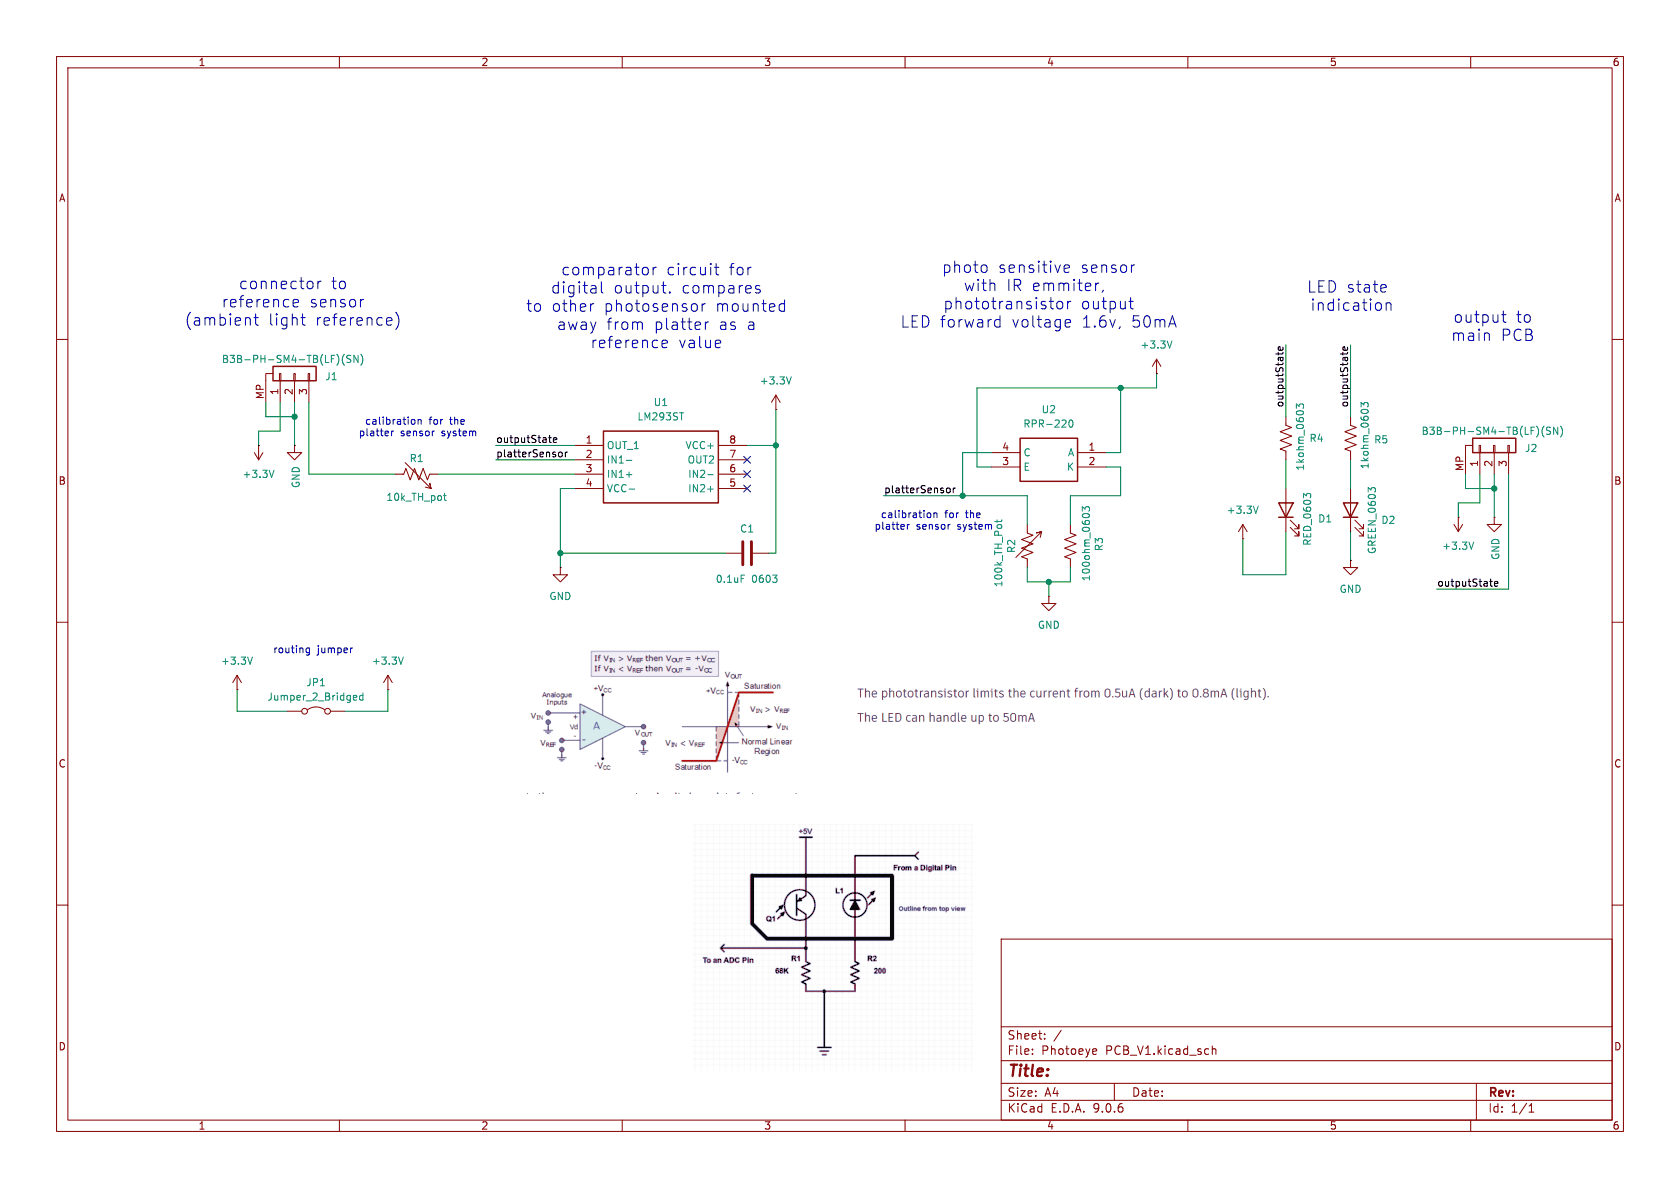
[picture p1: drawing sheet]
(kicad_sch
 (version 20250114)
 (generator "eeschema")
 (generator_version "9.0")
 (paper "A4")
 (lib_symbols
  (symbol "Conn_01x03_3"
   (pin_names
    (offset 1.016) (hide yes)) (exclude_from_sim no) (in_bom yes) (on_board yes)
   (property "Reference" "J13" (at -0.508 -5.334 90) (effects (font (size 1.27 1.27)) (justify right)))
   (property "Value" "B3B-PH-SM4-TB(LF)(SN)" (at 2.54 12.954 90) (effects (font (size 1.27 1.27)) (justify right)))
   (property "Footprint" "Connector_JST:JST_PH_B3B-PH-SM4-TB_1x03-1MP_P2.00mm_Vertical" (at 0 0 0) (effects (font (size 1.27 1.27)) (hide yes)))
   (property "Datasheet" "~" (at 0 0 0) (effects (font (size 1.27 1.27)) (hide yes)))
   (property "Description" "Generic connector, single row, 01x03, script generated (kicad-library-utils/schlib/autogen/connector/)" (at 0 0 0) (effects (font (size 1.27 1.27)) (hide yes)))
   (symbol "Conn_01x03_3_0_1"
    (polyline (pts (xy -1.27 5.08) (xy 0 5.08) (xy 0 3.81)) (stroke (width 0) (type default)) (fill (type none))))
   (symbol "Conn_01x03_3_1_1"
    (rectangle (start -1.27 3.81) (end 1.27 -3.81) (stroke (width 0.254) (type default)) (fill (type none)))
    (rectangle (start -1.27 2.667) (end 0 2.413) (stroke (width 0.1524) (type default)) (fill (type none)))
    (rectangle (start -1.27 0.127) (end 0 -0.127) (stroke (width 0.1524) (type default)) (fill (type none)))
    (rectangle (start -1.27 -2.413) (end 0 -2.667) (stroke (width 0.1524) (type default)) (fill (type none)))
    (pin passive line (at -5.08 5.08 0) (length 3.81) (name "Pin_1" (effects (font (size 1.27 1.27)))) (number "MP" (effects (font (size 1.27 1.27)))))
    (pin passive line (at -5.08 2.54 0) (length 3.81) (name "Pin_1" (effects (font (size 1.27 1.27)))) (number "1" (effects (font (size 1.27 1.27)))))
    (pin passive line (at -5.08 0 0) (length 3.81) (name "Pin_2" (effects (font (size 1.27 1.27)))) (number "2" (effects (font (size 1.27 1.27)))))
    (pin passive line (at -5.08 -2.54 0) (length 3.81) (name "Pin_3" (effects (font (size 1.27 1.27)))) (number "3" (effects (font (size 1.27 1.27))))))
   (embedded_fonts no))
  (symbol "Device:C"
   (pin_numbers (hide yes))
   (pin_names
    (offset 0.254)) (exclude_from_sim no) (in_bom yes) (on_board yes)
   (property "Reference" "C" (at 0.635 2.54 0) (effects (font (size 1.27 1.27)) (justify left)))
   (property "Value" "C" (at 0.635 -2.54 0) (effects (font (size 1.27 1.27)) (justify left)))
   (property "Footprint" "" (at 0.9652 -3.81 0) (effects (font (size 1.27 1.27)) (hide yes)))
   (property "Datasheet" "~" (at 0 0 0) (effects (font (size 1.27 1.27)) (hide yes)))
   (property "Description" "Unpolarized capacitor" (at 0 0 0) (effects (font (size 1.27 1.27)) (hide yes)))
   (symbol "C_0_1"
    (polyline (pts (xy -2.032 0.762) (xy 2.032 0.762)) (stroke (width 0.508) (type default)) (fill (type none)))
    (polyline (pts (xy -2.032 -0.762) (xy 2.032 -0.762)) (stroke (width 0.508) (type default)) (fill (type none))))
   (symbol "C_1_1"
    (pin passive line (at 0 3.81 270) (length 2.794) (name "~" (effects (font (size 1.27 1.27)))) (number "1" (effects (font (size 1.27 1.27)))))
    (pin passive line (at 0 -3.81 90) (length 2.794) (name "~" (effects (font (size 1.27 1.27)))) (number "2" (effects (font (size 1.27 1.27))))))
   (embedded_fonts no))
  (symbol "Device:LED"
   (pin_numbers (hide yes))
   (pin_names
    (offset 1.016) (hide yes)) (exclude_from_sim no) (in_bom yes) (on_board yes)
   (property "Reference" "D" (at 0 2.54 0) (effects (font (size 1.27 1.27))))
   (property "Value" "LED" (at 0 -2.54 0) (effects (font (size 1.27 1.27))))
   (property "Footprint" "" (at 0 0 0) (effects (font (size 1.27 1.27)) (hide yes)))
   (property "Datasheet" "~" (at 0 0 0) (effects (font (size 1.27 1.27)) (hide yes)))
   (property "Description" "Light emitting diode" (at 0 0 0) (effects (font (size 1.27 1.27)) (hide yes)))
   (property "Sim.Pins" "1=K 2=A" (at 0 0 0) (effects (font (size 1.27 1.27)) (hide yes)))
   (symbol "LED_0_1"
    (polyline (pts (xy -3.048 -0.762) (xy -4.572 -2.286) (xy -3.81 -2.286) (xy -4.572 -2.286) (xy -4.572 -1.524)) (stroke (width 0) (type default)) (fill (type none)))
    (polyline (pts (xy -1.778 -0.762) (xy -3.302 -2.286) (xy -2.54 -2.286) (xy -3.302 -2.286) (xy -3.302 -1.524)) (stroke (width 0) (type default)) (fill (type none)))
    (polyline (pts (xy -1.27 0) (xy 1.27 0)) (stroke (width 0) (type default)) (fill (type none)))
    (polyline (pts (xy -1.27 -1.27) (xy -1.27 1.27)) (stroke (width 0.254) (type default)) (fill (type none)))
    (polyline (pts (xy 1.27 -1.27) (xy 1.27 1.27) (xy -1.27 0) (xy 1.27 -1.27)) (stroke (width 0.254) (type default)) (fill (type none))))
   (symbol "LED_1_1"
    (pin passive line (at -3.81 0 0) (length 2.54) (name "K" (effects (font (size 1.27 1.27)))) (number "1" (effects (font (size 1.27 1.27)))))
    (pin passive line (at 3.81 0 180) (length 2.54) (name "A" (effects (font (size 1.27 1.27)))) (number "2" (effects (font (size 1.27 1.27))))))
   (embedded_fonts no))
  (symbol "Device:R_US"
   (pin_numbers (hide yes))
   (pin_names
    (offset 0)) (exclude_from_sim no) (in_bom yes) (on_board yes)
   (property "Reference" "R" (at 2.54 0 90) (effects (font (size 1.27 1.27))))
   (property "Value" "R_US" (at -2.54 0 90) (effects (font (size 1.27 1.27))))
   (property "Footprint" "" (at 1.016 -0.254 90) (effects (font (size 1.27 1.27)) (hide yes)))
   (property "Datasheet" "~" (at 0 0 0) (effects (font (size 1.27 1.27)) (hide yes)))
   (property "Description" "Resistor, US symbol" (at 0 0 0) (effects (font (size 1.27 1.27)) (hide yes)))
   (symbol "R_US_0_1"
    (polyline (pts (xy 0 2.286) (xy 0 2.54)) (stroke (width 0) (type default)) (fill (type none)))
    (polyline (pts (xy 0 2.286) (xy 1.016 1.905) (xy 0 1.524) (xy -1.016 1.143) (xy 0 0.762)) (stroke (width 0) (type default)) (fill (type none)))
    (polyline (pts (xy 0 0.762) (xy 1.016 0.381) (xy 0 0) (xy -1.016 -0.381) (xy 0 -0.762)) (stroke (width 0) (type default)) (fill (type none)))
    (polyline (pts (xy 0 -0.762) (xy 1.016 -1.143) (xy 0 -1.524) (xy -1.016 -1.905) (xy 0 -2.286)) (stroke (width 0) (type default)) (fill (type none)))
    (polyline (pts (xy 0 -2.286) (xy 0 -2.54)) (stroke (width 0) (type default)) (fill (type none))))
   (symbol "R_US_1_1"
    (pin passive line (at 0 3.81 270) (length 1.27) (name "~" (effects (font (size 1.27 1.27)))) (number "1" (effects (font (size 1.27 1.27)))))
    (pin passive line (at 0 -3.81 90) (length 1.27) (name "~" (effects (font (size 1.27 1.27)))) (number "2" (effects (font (size 1.27 1.27))))))
   (embedded_fonts no))
  (symbol "Device:R_Variable_US"
   (pin_numbers (hide yes))
   (pin_names
    (offset 0)) (exclude_from_sim no) (in_bom yes) (on_board yes)
   (property "Reference" "R" (at 2.54 -2.54 90) (effects (font (size 1.27 1.27)) (justify left)))
   (property "Value" "R_Variable_US" (at -2.54 -1.27 90) (effects (font (size 1.27 1.27)) (justify left)))
   (property "Footprint" "" (at -1.778 0 90) (effects (font (size 1.27 1.27)) (hide yes)))
   (property "Datasheet" "~" (at 0 0 0) (effects (font (size 1.27 1.27)) (hide yes)))
   (property "Description" "Variable resistor, US symbol" (at 0 0 0) (effects (font (size 1.27 1.27)) (hide yes)))
   (symbol "R_Variable_US_0_1"
    (polyline (pts (xy 0 2.286) (xy 0 2.54)) (stroke (width 0) (type default)) (fill (type none)))
    (polyline (pts (xy 0 2.286) (xy 1.016 1.905) (xy 0 1.524) (xy -1.016 1.143) (xy 0 0.762)) (stroke (width 0.1524) (type default)) (fill (type none)))
    (polyline (pts (xy 0 0.762) (xy 1.016 0.381) (xy 0 0) (xy -1.016 -0.381) (xy 0 -0.762)) (stroke (width 0) (type default)) (fill (type none)))
    (polyline (pts (xy 0 -0.762) (xy 1.016 -1.143) (xy 0 -1.524) (xy -1.016 -1.905) (xy 0 -2.286)) (stroke (width 0) (type default)) (fill (type none)))
    (polyline (pts (xy 0 -2.286) (xy 0 -2.54)) (stroke (width 0) (type default)) (fill (type none)))
    (polyline (pts (xy 2.286 1.524) (xy 2.54 2.54) (xy 1.524 2.286) (xy 2.54 2.54) (xy -2.032 -2.032)) (stroke (width 0.1524) (type default)) (fill (type none))))
   (symbol "R_Variable_US_1_1"
    (pin passive line (at 0 3.81 270) (length 1.27) (name "~" (effects (font (size 1.27 1.27)))) (number "1" (effects (font (size 1.27 1.27)))))
    (pin passive line (at 0 -3.81 90) (length 1.27) (name "~" (effects (font (size 1.27 1.27)))) (number "2" (effects (font (size 1.27 1.27))))))
   (embedded_fonts no))
  (symbol "Jumper:Jumper_2_Bridged"
   (pin_numbers (hide yes))
   (pin_names
    (offset 0) (hide yes)) (exclude_from_sim no) (in_bom yes) (on_board yes)
   (property "Reference" "JP" (at 0 1.905 0) (effects (font (size 1.27 1.27))))
   (property "Value" "Jumper_2_Bridged" (at 0 -2.54 0) (effects (font (size 1.27 1.27))))
   (property "Footprint" "" (at 0 0 0) (effects (font (size 1.27 1.27)) (hide yes)))
   (property "Datasheet" "~" (at 0 0 0) (effects (font (size 1.27 1.27)) (hide yes)))
   (property "Description" "Jumper, 2-pole, closed/bridged" (at 0 0 0) (effects (font (size 1.27 1.27)) (hide yes)))
   (symbol "Jumper_2_Bridged_0_0"
    (circle (center -2.032 0) (radius 0.508) (stroke (width 0) (type default)) (fill (type none)))
    (circle (center 2.032 0) (radius 0.508) (stroke (width 0) (type default)) (fill (type none))))
   (symbol "Jumper_2_Bridged_0_1"
    (arc (start -1.524 0.254) (mid 0 0.762) (end 1.524 0.254) (stroke (width 0) (type default)) (fill (type none))))
   (symbol "Jumper_2_Bridged_1_1"
    (pin passive line (at -5.08 0 0) (length 2.54) (name "A" (effects (font (size 1.27 1.27)))) (number "1" (effects (font (size 1.27 1.27)))))
    (pin passive line (at 5.08 0 180) (length 2.54) (name "B" (effects (font (size 1.27 1.27)))) (number "2" (effects (font (size 1.27 1.27))))))
   (embedded_fonts no))
  (symbol "photoeye_PCB:LM293ST" (exclude_from_sim no) (in_bom yes) (on_board yes)
   (property "Reference" "U1" (at 15.24 7.62 0) (effects (font (size 1.27 1.27))))
   (property "Value" "LM293ST" (at 15.24 5.08 0) (effects (font (size 1.27 1.27))))
   (property "Footprint" "photoeye_pcb:LM293ST" (at 26.67 -94.92 0) (effects (font (size 1.27 1.27)) (justify left top) (hide yes)))
   (property "Datasheet" "https://www.st.com/resource/en/datasheet/lm193.pdf" (at 26.67 -194.92 0) (effects (font (size 1.27 1.27)) (justify left top) (hide yes)))
   (property "Description" "STMICROELECTRONICS - LM293ST - DUAL COMPARATOR, 1.3US, MINI SOIC-8" (at 0 0 0) (effects (font (size 1.27 1.27)) (hide yes)))
   (property "Height" "1.1" (at 26.67 -394.92 0) (effects (font (size 1.27 1.27)) (justify left top) (hide yes)))
   (property "Mouser Part Number" "511-LM293S" (at 26.67 -494.92 0) (effects (font (size 1.27 1.27)) (justify left top) (hide yes)))
   (property "Mouser Price/Stock" "https://www.mouser.co.uk/ProductDetail/STMicroelectronics/LM293ST?qs=ynC%252BIoYh22amotyoxrMCbA%3D%3D" (at 26.67 -594.92 0) (effects (font (size 1.27 1.27)) (justify left top) (hide yes)))
   (property "Manufacturer_Name" "STMicroelectronics" (at 26.67 -694.92 0) (effects (font (size 1.27 1.27)) (justify left top) (hide yes)))
   (property "Manufacturer_Part_Number" "LM293ST" (at 26.67 -794.92 0) (effects (font (size 1.27 1.27)) (justify left top) (hide yes)))
   (symbol "LM293ST_1_1"
    (rectangle (start 5.08 2.54) (end 25.4 -10.16) (stroke (width 0.254) (type default)) (fill (type none)))
    (pin passive line (at 0 0 0) (length 5.08) (name "OUT_1" (effects (font (size 1.27 1.27)))) (number "1" (effects (font (size 1.27 1.27)))))
    (pin passive line (at 0 -2.54 0) (length 5.08) (name "IN1-" (effects (font (size 1.27 1.27)))) (number "2" (effects (font (size 1.27 1.27)))))
    (pin passive line (at 0 -5.08 0) (length 5.08) (name "IN1+" (effects (font (size 1.27 1.27)))) (number "3" (effects (font (size 1.27 1.27)))))
    (pin passive line (at 0 -7.62 0) (length 5.08) (name "VCC-" (effects (font (size 1.27 1.27)))) (number "4" (effects (font (size 1.27 1.27)))))
    (pin passive line (at 30.48 0 180) (length 5.08) (name "VCC+" (effects (font (size 1.27 1.27)))) (number "8" (effects (font (size 1.27 1.27)))))
    (pin passive line (at 30.48 -2.54 180) (length 5.08) (name "OUT2" (effects (font (size 1.27 1.27)))) (number "7" (effects (font (size 1.27 1.27)))))
    (pin passive line (at 30.48 -5.08 180) (length 5.08) (name "IN2-" (effects (font (size 1.27 1.27)))) (number "6" (effects (font (size 1.27 1.27)))))
    (pin passive line (at 30.48 -7.62 180) (length 5.08) (name "IN2+" (effects (font (size 1.27 1.27)))) (number "5" (effects (font (size 1.27 1.27))))))
   (embedded_fonts no))
  (symbol "photoeye_PCB:RPR-220" (exclude_from_sim no) (in_bom yes) (on_board yes)
   (property "Reference" "U2" (at 10.16 -10.16 0) (effects (font (size 1.27 1.27))))
   (property "Value" "RPR-220" (at 10.16 -7.62 0) (effects (font (size 1.27 1.27))))
   (property "Footprint" "photoeye_pcb:RPR220" (at 16.51 -94.92 0) (effects (font (size 1.27 1.27)) (justify left top) (hide yes)))
   (property "Datasheet" "https://fscdn.rohm.com/en/products/databook/datasheet/opto/optical_sensor/photosensor/rpr-220.pdf" (at 16.51 -194.92 0) (effects (font (size 1.27 1.27)) (justify left top) (hide yes)))
   (property "Description" "PHOTOINTERRUPTER REFL 6MM 800NM Reflective Optical Sensor 0.236\" (6mm) Radial - 4 Leads" (at 0 0 0) (effects (font (size 1.27 1.27)) (hide yes)))
   (property "Height" "6.7" (at 16.51 -394.92 0) (effects (font (size 1.27 1.27)) (justify left top) (hide yes)))
   (property "Mouser Part Number" "755-RPR-220" (at 16.51 -494.92 0) (effects (font (size 1.27 1.27)) (justify left top) (hide yes)))
   (property "Mouser Price/Stock" "https://www.mouser.co.uk/ProductDetail/ROHM-Semiconductor/RPR-220?qs=4kLU8WoGk0tYWaIenvZlYw%3D%3D" (at 16.51 -594.92 0) (effects (font (size 1.27 1.27)) (justify left top) (hide yes)))
   (property "Manufacturer_Name" "ROHM Semiconductor" (at 16.51 -694.92 0) (effects (font (size 1.27 1.27)) (justify left top) (hide yes)))
   (property "Manufacturer_Part_Number" "RPR-220" (at 16.51 -794.92 0) (effects (font (size 1.27 1.27)) (justify left top) (hide yes)))
   (symbol "RPR-220_1_1"
    (rectangle (start 5.08 2.54) (end 15.24 -5.08) (stroke (width 0.254) (type default)) (fill (type none)))
    (pin passive line (at 0 0 0) (length 5.08) (name "K" (effects (font (size 1.27 1.27)))) (number "2" (effects (font (size 1.27 1.27)))))
    (pin passive line (at 0 -2.54 0) (length 5.08) (name "A" (effects (font (size 1.27 1.27)))) (number "1" (effects (font (size 1.27 1.27)))))
    (pin passive line (at 20.32 0 180) (length 5.08) (name "E" (effects (font (size 1.27 1.27)))) (number "3" (effects (font (size 1.27 1.27)))))
    (pin passive line (at 20.32 -2.54 180) (length 5.08) (name "C" (effects (font (size 1.27 1.27)))) (number "4" (effects (font (size 1.27 1.27))))))
   (embedded_fonts no))
  (symbol "power:+3.3V"
   (power)
   (pin_numbers (hide yes))
   (pin_names
    (offset 0) (hide yes)) (exclude_from_sim no) (in_bom yes) (on_board yes)
   (property "Reference" "#PWR" (at 0 -3.81 0) (effects (font (size 1.27 1.27)) (hide yes)))
   (property "Value" "+3.3V" (at 0 3.556 0) (effects (font (size 1.27 1.27))))
   (property "Footprint" "" (at 0 0 0) (effects (font (size 1.27 1.27)) (hide yes)))
   (property "Datasheet" "" (at 0 0 0) (effects (font (size 1.27 1.27)) (hide yes)))
   (property "Description" "Power symbol creates a global label with name \"+3.3V\"" (at 0 0 0) (effects (font (size 1.27 1.27)) (hide yes)))
   (symbol "+3.3V_0_1"
    (polyline (pts (xy -0.762 1.27) (xy 0 2.54)) (stroke (width 0) (type default)) (fill (type none)))
    (polyline (pts (xy 0 2.54) (xy 0.762 1.27)) (stroke (width 0) (type default)) (fill (type none)))
    (polyline (pts (xy 0 0) (xy 0 2.54)) (stroke (width 0) (type default)) (fill (type none))))
   (symbol "+3.3V_1_1"
    (pin power_in line (at 0 0 90) (length 0) (name "~" (effects (font (size 1.27 1.27)))) (number "1" (effects (font (size 1.27 1.27))))))
   (embedded_fonts no))
  (symbol "power:GND"
   (power)
   (pin_numbers (hide yes))
   (pin_names
    (offset 0) (hide yes)) (exclude_from_sim no) (in_bom yes) (on_board yes)
   (property "Reference" "#PWR" (at 0 -6.35 0) (effects (font (size 1.27 1.27)) (hide yes)))
   (property "Value" "GND" (at 0 -3.81 0) (effects (font (size 1.27 1.27))))
   (property "Footprint" "" (at 0 0 0) (effects (font (size 1.27 1.27)) (hide yes)))
   (property "Datasheet" "" (at 0 0 0) (effects (font (size 1.27 1.27)) (hide yes)))
   (property "Description" "Power symbol creates a global label with name \"GND\" , ground" (at 0 0 0) (effects (font (size 1.27 1.27)) (hide yes)))
   (symbol "GND_0_1"
    (polyline (pts (xy 0 0) (xy 0 -1.27) (xy 1.27 -1.27) (xy 0 -2.54) (xy -1.27 -1.27) (xy 0 -1.27)) (stroke (width 0) (type default)) (fill (type none))))
   (symbol "GND_1_1"
    (pin power_in line (at 0 0 270) (length 0) (name "~" (effects (font (size 1.27 1.27)))) (number "1" (effects (font (size 1.27 1.27))))))
   (embedded_fonts no)))
 (text "connector to\nreference sensor\n(ambient light reference)"
  (exclude_from_sim no)
  (at 51.816 53.594 0)
  (effects (font (size 2 2))))
 (text "output to\nmain PCB"
  (exclude_from_sim no)
  (at 263.906 57.912 0)
  (effects (font (size 2 2))))
 (text "photo sensitive sensor\nwith IR emmiter, \nphototransistor output\nLED forward voltage 1.6v, 50mA"
  (exclude_from_sim no)
  (at 183.642 52.324 0)
  (effects (font (size 2 2))))
 (text "routing jumper"
  (exclude_from_sim no)
  (at 55.372 115.062 0)
  (effects (font (size 1.27 1.27))))
 (text "calibration for the \nplatter sensor system"
  (exclude_from_sim no)
  (at 165.1 92.202 0)
  (effects (font (size 1.27 1.27))))
 (text "LED state \nindication"
  (exclude_from_sim no)
  (at 239.014 52.578 0)
  (effects (font (size 2 2))))
 (text "comparator circuit for\ndigital output. compares\nto other photosensor mounted\naway from platter as a\nreference value"
  (exclude_from_sim no)
  (at 116.078 54.356 0)
  (effects (font (size 2 2))))
 (text "calibration for the \nplatter sensor system"
  (exclude_from_sim no)
  (at 73.914 75.692 0)
  (effects (font (size 1.27 1.27))))
 (junction
  (at 185.42 102.87)
  (diameter 0)
  (color 0 0 0 0))
 (junction
  (at 99.06 97.79)
  (diameter 0)
  (color 0 0 0 0))
 (junction
  (at 264.16 86.36)
  (diameter 0)
  (color 0 0 0 0))
 (junction
  (at 170.18 87.63)
  (diameter 0)
  (color 0 0 0 0))
 (junction
  (at 198.12 68.58)
  (diameter 0)
  (color 0 0 0 0))
 (junction
  (at 137.16 78.74)
  (diameter 0)
  (color 0 0 0 0))
 (junction
  (at 52.07 73.66)
  (diameter 0)
  (color 0 0 0 0))
 (no_connect
  (at 132.08 81.28))
 (no_connect
  (at 132.08 83.82))
 (no_connect
  (at 132.08 86.36))
 (wire
  (pts (xy 259.08 83.82) (xy 259.08 86.36))
  (stroke (width 0) (type default)))
 (wire
  (pts (xy 181.61 87.63) (xy 181.61 92.71))
  (stroke (width 0) (type default)))
 (wire
  (pts (xy 137.16 97.79) (xy 137.16 78.74))
  (stroke (width 0) (type default)))
 (wire
  (pts (xy 99.06 86.36) (xy 99.06 97.79))
  (stroke (width 0) (type default)))
 (wire
  (pts (xy 77.47 83.82) (xy 101.6 83.82))
  (stroke (width 0) (type default)))
 (wire
  (pts (xy 172.72 82.55) (xy 175.26 82.55))
  (stroke (width 0) (type default)))
 (wire
  (pts (xy 227.33 81.28) (xy 227.33 86.36))
  (stroke (width 0) (type default)))
 (wire
  (pts (xy 172.72 68.58) (xy 172.72 82.55))
  (stroke (width 0) (type default)))
 (wire
  (pts (xy 101.6 86.36) (xy 99.06 86.36))
  (stroke (width 0) (type default)))
 (wire
  (pts (xy 238.76 60.96) (xy 238.76 73.66))
  (stroke (width 0) (type default)))
 (wire
  (pts (xy 49.53 76.2) (xy 49.53 71.12))
  (stroke (width 0) (type default)))
 (wire
  (pts (xy 257.81 88.9) (xy 261.62 88.9))
  (stroke (width 0) (type default)))
 (wire
  (pts (xy 198.12 80.01) (xy 198.12 68.58))
  (stroke (width 0) (type default)))
 (wire
  (pts (xy 198.12 82.55) (xy 198.12 87.63))
  (stroke (width 0) (type default)))
 (wire
  (pts (xy 50.8 125.73) (xy 41.91 125.73))
  (stroke (width 0) (type default)))
 (wire
  (pts (xy 132.08 78.74) (xy 137.16 78.74))
  (stroke (width 0) (type default)))
 (wire
  (pts (xy 52.07 71.12) (xy 52.07 73.66))
  (stroke (width 0) (type default)))
 (wire
  (pts (xy 87.63 78.74) (xy 101.6 78.74))
  (stroke (width 0) (type default)))
 (wire
  (pts (xy 264.16 86.36) (xy 264.16 91.44))
  (stroke (width 0) (type default)))
 (wire
  (pts (xy 227.33 60.96) (xy 227.33 73.66))
  (stroke (width 0) (type default)))
 (wire
  (pts (xy 204.47 68.58) (xy 204.47 66.04))
  (stroke (width 0) (type default)))
 (wire
  (pts (xy 99.06 97.79) (xy 128.27 97.79))
  (stroke (width 0) (type default)))
 (wire
  (pts (xy 68.58 125.73) (xy 68.58 121.92))
  (stroke (width 0) (type default)))
 (wire
  (pts (xy 45.72 76.2) (xy 49.53 76.2))
  (stroke (width 0) (type default)))
 (wire
  (pts (xy 238.76 81.28) (xy 238.76 86.36))
  (stroke (width 0) (type default)))
 (wire
  (pts (xy 175.26 80.01) (xy 170.18 80.01))
  (stroke (width 0) (type default)))
 (wire
  (pts (xy 181.61 100.33) (xy 181.61 102.87))
  (stroke (width 0) (type default)))
 (wire
  (pts (xy 60.96 125.73) (xy 68.58 125.73))
  (stroke (width 0) (type default)))
 (wire
  (pts (xy 227.33 93.98) (xy 227.33 101.6))
  (stroke (width 0) (type default)))
 (wire
  (pts (xy 238.76 93.98) (xy 238.76 99.06))
  (stroke (width 0) (type default)))
 (wire
  (pts (xy 219.71 95.25) (xy 219.71 101.6))
  (stroke (width 0) (type default)))
 (wire
  (pts (xy 198.12 87.63) (xy 189.23 87.63))
  (stroke (width 0) (type default)))
 (wire
  (pts (xy 156.21 87.63) (xy 170.18 87.63))
  (stroke (width 0) (type default)))
 (wire
  (pts (xy 170.18 80.01) (xy 170.18 87.63))
  (stroke (width 0) (type default)))
 (wire
  (pts (xy 172.72 68.58) (xy 198.12 68.58))
  (stroke (width 0) (type default)))
 (wire
  (pts (xy 46.99 73.66) (xy 52.07 73.66))
  (stroke (width 0) (type default)))
 (wire
  (pts (xy 170.18 87.63) (xy 181.61 87.63))
  (stroke (width 0) (type default)))
 (wire
  (pts (xy 137.16 78.74) (xy 137.16 72.39))
  (stroke (width 0) (type default)))
 (wire
  (pts (xy 189.23 102.87) (xy 189.23 100.33))
  (stroke (width 0) (type default)))
 (wire
  (pts (xy 87.63 81.28) (xy 101.6 81.28))
  (stroke (width 0) (type default)))
 (wire
  (pts (xy 189.23 87.63) (xy 189.23 92.71))
  (stroke (width 0) (type default)))
 (wire
  (pts (xy 195.58 82.55) (xy 198.12 82.55))
  (stroke (width 0) (type default)))
 (wire
  (pts (xy 46.99 71.12) (xy 46.99 73.66))
  (stroke (width 0) (type default)))
 (wire
  (pts (xy 195.58 80.01) (xy 198.12 80.01))
  (stroke (width 0) (type default)))
 (wire
  (pts (xy 257.81 91.44) (xy 257.81 88.9))
  (stroke (width 0) (type default)))
 (wire
  (pts (xy 181.61 102.87) (xy 185.42 102.87))
  (stroke (width 0) (type default)))
 (wire
  (pts (xy 135.89 97.79) (xy 137.16 97.79))
  (stroke (width 0) (type default)))
 (wire
  (pts (xy 261.62 88.9) (xy 261.62 83.82))
  (stroke (width 0) (type default)))
 (wire
  (pts (xy 266.7 83.82) (xy 266.7 104.14))
  (stroke (width 0) (type default)))
 (wire
  (pts (xy 259.08 86.36) (xy 264.16 86.36))
  (stroke (width 0) (type default)))
 (wire
  (pts (xy 54.61 71.12) (xy 54.61 83.82))
  (stroke (width 0) (type default)))
 (wire
  (pts (xy 45.72 78.74) (xy 45.72 76.2))
  (stroke (width 0) (type default)))
 (wire
  (pts (xy 185.42 105.41) (xy 185.42 102.87))
  (stroke (width 0) (type default)))
 (wire
  (pts (xy 41.91 125.73) (xy 41.91 121.92))
  (stroke (width 0) (type default)))
 (wire
  (pts (xy 219.71 101.6) (xy 227.33 101.6))
  (stroke (width 0) (type default)))
 (wire
  (pts (xy 185.42 102.87) (xy 189.23 102.87))
  (stroke (width 0) (type default)))
 (wire
  (pts (xy 204.47 68.58) (xy 198.12 68.58))
  (stroke (width 0) (type default)))
 (wire
  (pts (xy 254 104.14) (xy 266.7 104.14))
  (stroke (width 0) (type default)))
 (wire
  (pts (xy 99.06 97.79) (xy 99.06 100.33))
  (stroke (width 0) (type default)))
 (wire
  (pts (xy 54.61 83.82) (xy 69.85 83.82))
  (stroke (width 0) (type default)))
 (wire
  (pts (xy 52.07 73.66) (xy 52.07 78.74))
  (stroke (width 0) (type default)))
 (wire
  (pts (xy 264.16 83.82) (xy 264.16 86.36))
  (stroke (width 0) (type default)))
 (image
  (at 187.96 124.46)
  (data))
 (image
  (at 147.32 167.64)
  (data))
 (image
  (at 116.84 127)
  (data))
 (label "outputState"
  (at 87.63 78.74 0)
  (effects (font (size 1.27 1.27)) (justify left bottom)))
 (label "outputState"
  (at 254 104.14 0)
  (effects (font (size 1.27 1.27)) (justify left bottom)))
 (label "platterSensor"
  (at 156.21 87.63 0)
  (effects (font (size 1.27 1.27)) (justify left bottom)))
 (label "platterSensor"
  (at 87.63 81.28 0)
  (effects (font (size 1.27 1.27)) (justify left bottom)))
 (label "outputState"
  (at 227.33 60.96 270)
  (effects (font (size 1.27 1.27)) (justify right bottom)))
 (label "outputState"
  (at 238.76 60.96 270)
  (effects (font (size 1.27 1.27)) (justify right bottom)))
 (symbol
  (lib_id "power:GND")
  (at 52.07 78.74 0)
  (mirror y)
  (unit 1)
  (exclude_from_sim no)
  (in_bom yes)
  (on_board yes)
  (dnp no)
  (property "Reference" "#PWR02" (at 52.07 85.09 0) (effects (font (size 1.27 1.27)) (hide yes)))
  (property "Value" "GND" (at 52.324 82.296 90) (effects (font (size 1.27 1.27)) (justify right)))
  (property "Footprint" "" (at 52.07 78.74 0) (effects (font (size 1.27 1.27)) (hide yes)))
  (property "Datasheet" "" (at 52.07 78.74 0) (effects (font (size 1.27 1.27)) (hide yes)))
  (property "Description" "" (at 52.07 78.74 0) (effects (font (size 1.27 1.27)) (hide yes)))
  (pin "1"))
 (symbol
  (lib_id "Device:R_US")
  (at 238.76 77.47 180)
  (unit 1)
  (exclude_from_sim no)
  (in_bom yes)
  (on_board yes)
  (dnp no)
  (property "Reference" "R5" (at 242.824 77.724 0) (effects (font (size 1.27 1.27)) (justify right)))
  (property "Value" "1kohm_0603" (at 241.3 83.058 90) (effects (font (size 1.27 1.27)) (justify right)))
  (property "Footprint" "Resistor_SMD:R_0603_1608Metric" (at 237.744 77.216 90) (effects (font (size 1.27 1.27)) (hide yes)))
  (property "Datasheet" "~" (at 238.76 77.47 0) (effects (font (size 1.27 1.27)) (hide yes)))
  (property "Description" "Resistor, US symbol" (at 238.76 77.47 0) (effects (font (size 1.27 1.27)) (hide yes)))
  (pin "1")
  (pin "2"))
 (symbol
  (lib_id "Device:R_Variable_US")
  (at 181.61 96.52 0)
  (unit 1)
  (exclude_from_sim no)
  (in_bom yes)
  (on_board yes)
  (dnp no)
  (property "Reference" "R2" (at 178.816 96.52 90) (effects (font (size 1.27 1.27))))
  (property "Value" "100k_TH_Pot" (at 176.53 97.79 90) (effects (font (size 1.27 1.27))))
  (property "Footprint" "photoeye_pcb:Potentiometer_TH" (at 179.832 96.52 90) (effects (font (size 1.27 1.27)) (hide yes)))
  (property "Datasheet" "~" (at 181.61 96.52 0) (effects (font (size 1.27 1.27)) (hide yes)))
  (property "Description" "Variable resistor, US symbol" (at 181.61 96.52 0) (effects (font (size 1.27 1.27)) (hide yes)))
  (pin "1")
  (pin "2"))
 (symbol
  (lib_id "Device:R_US")
  (at 189.23 96.52 180)
  (unit 1)
  (exclude_from_sim no)
  (in_bom yes)
  (on_board yes)
  (dnp no)
  (property "Reference" "R3" (at 194.31 97.536 90) (effects (font (size 1.27 1.27)) (justify right)))
  (property "Value" "100ohm_0603" (at 192.024 102.87 90) (effects (font (size 1.27 1.27)) (justify right)))
  (property "Footprint" "Resistor_SMD:R_0603_1608Metric" (at 188.214 96.266 90) (effects (font (size 1.27 1.27)) (hide yes)))
  (property "Datasheet" "~" (at 189.23 96.52 0) (effects (font (size 1.27 1.27)) (hide yes)))
  (property "Description" "Resistor, US symbol" (at 189.23 96.52 0) (effects (font (size 1.27 1.27)) (hide yes)))
  (pin "1")
  (pin "2"))
 (symbol
  (lib_id "power:GND")
  (at 264.16 91.44 0)
  (mirror y)
  (unit 1)
  (exclude_from_sim no)
  (in_bom yes)
  (on_board yes)
  (dnp no)
  (property "Reference" "#PWR010" (at 264.16 97.79 0) (effects (font (size 1.27 1.27)) (hide yes)))
  (property "Value" "GND" (at 264.414 94.996 90) (effects (font (size 1.27 1.27)) (justify right)))
  (property "Footprint" "" (at 264.16 91.44 0) (effects (font (size 1.27 1.27)) (hide yes)))
  (property "Datasheet" "" (at 264.16 91.44 0) (effects (font (size 1.27 1.27)) (hide yes)))
  (property "Description" "" (at 264.16 91.44 0) (effects (font (size 1.27 1.27)) (hide yes)))
  (pin "1"))
 (symbol
  (lib_id "photoeye_PCB:LM293ST")
  (at 101.6 78.74 0)
  (unit 1)
  (exclude_from_sim no)
  (in_bom yes)
  (on_board yes)
  (dnp no)
  (fields_autoplaced yes)
  (property "Reference" "U1" (at 116.84 71.12 0) (effects (font (size 1.27 1.27))))
  (property "Value" "LM293ST" (at 116.84 73.66 0) (effects (font (size 1.27 1.27))))
  (property "Footprint" "photoeye_pcb:LM293ST" (at 128.27 173.66 0) (effects (font (size 1.27 1.27)) (justify left top) (hide yes)))
  (property "Datasheet" "https://www.st.com/resource/en/datasheet/lm193.pdf" (at 128.27 273.66 0) (effects (font (size 1.27 1.27)) (justify left top) (hide yes)))
  (property "Description" "STMICROELECTRONICS - LM293ST - DUAL COMPARATOR, 1.3US, MINI SOIC-8" (at 101.6 78.74 0) (effects (font (size 1.27 1.27)) (hide yes)))
  (property "Height" "1.1" (at 128.27 473.66 0) (effects (font (size 1.27 1.27)) (justify left top) (hide yes)))
  (property "Mouser Part Number" "511-LM293S" (at 128.27 573.66 0) (effects (font (size 1.27 1.27)) (justify left top) (hide yes)))
  (property "Mouser Price/Stock" "https://www.mouser.co.uk/ProductDetail/STMicroelectronics/LM293ST?qs=ynC%252BIoYh22amotyoxrMCbA%3D%3D" (at 128.27 673.66 0) (effects (font (size 1.27 1.27)) (justify left top) (hide yes)))
  (property "Manufacturer_Name" "STMicroelectronics" (at 128.27 773.66 0) (effects (font (size 1.27 1.27)) (justify left top) (hide yes)))
  (property "Manufacturer_Part_Number" "LM293ST" (at 128.27 873.66 0) (effects (font (size 1.27 1.27)) (justify left top) (hide yes)))
  (pin "8")
  (pin "4")
  (pin "6")
  (pin "7")
  (pin "3")
  (pin "5")
  (pin "1")
  (pin "2"))
 (symbol
  (lib_id "power:+3.3V")
  (at 45.72 78.74 180)
  (unit 1)
  (exclude_from_sim no)
  (in_bom yes)
  (on_board yes)
  (dnp no)
  (fields_autoplaced yes)
  (property "Reference" "#PWR01" (at 45.72 74.93 0) (effects (font (size 1.27 1.27)) (hide yes)))
  (property "Value" "+3.3V" (at 45.72 83.82 0) (effects (font (size 1.27 1.27))))
  (property "Footprint" "" (at 45.72 78.74 0) (effects (font (size 1.27 1.27)) (hide yes)))
  (property "Datasheet" "" (at 45.72 78.74 0) (effects (font (size 1.27 1.27)) (hide yes)))
  (property "Description" "Power symbol creates a global label with name \"+3.3V\"" (at 45.72 78.74 0) (effects (font (size 1.27 1.27)) (hide yes)))
  (pin "1"))
 (symbol
  (lib_id "Device:R_Variable_US")
  (at 73.66 83.82 270)
  (unit 1)
  (exclude_from_sim no)
  (in_bom yes)
  (on_board yes)
  (dnp no)
  (property "Reference" "R1" (at 73.66 81.026 90) (effects (font (size 1.27 1.27))))
  (property "Value" "10k_TH_pot" (at 73.66 87.884 90) (effects (font (size 1.27 1.27))))
  (property "Footprint" "photoeye_pcb:Potentiometer_TH" (at 73.66 82.042 90) (effects (font (size 1.27 1.27)) (hide yes)))
  (property "Datasheet" "~" (at 73.66 83.82 0) (effects (font (size 1.27 1.27)) (hide yes)))
  (property "Description" "Variable resistor, US symbol" (at 73.66 83.82 0) (effects (font (size 1.27 1.27)) (hide yes)))
  (pin "1")
  (pin "2"))
 (symbol
  (lib_id "Device:C")
  (at 132.08 97.79 90)
  (unit 1)
  (exclude_from_sim no)
  (in_bom yes)
  (on_board yes)
  (dnp no)
  (property "Reference" "C1" (at 132.08 93.472 90) (effects (font (size 1.27 1.27))))
  (property "Value" "0.1uF 0603" (at 132.08 102.362 90) (effects (font (size 1.27 1.27))))
  (property "Footprint" "Capacitor_SMD:C_0603_1608Metric" (at 135.89 96.8248 0) (effects (font (size 1.27 1.27)) (hide yes)))
  (property "Datasheet" "~" (at 132.08 97.79 0) (effects (font (size 1.27 1.27)) (hide yes)))
  (property "Description" "Unpolarized capacitor" (at 132.08 97.79 0) (effects (font (size 1.27 1.27)) (hide yes)))
  (pin "1")
  (pin "2"))
 (symbol
  (lib_id "Device:R_US")
  (at 227.33 77.47 180)
  (unit 1)
  (exclude_from_sim no)
  (in_bom yes)
  (on_board yes)
  (dnp no)
  (property "Reference" "R4" (at 231.394 77.47 0) (effects (font (size 1.27 1.27)) (justify right)))
  (property "Value" "1kohm_0603" (at 229.87 83.312 90) (effects (font (size 1.27 1.27)) (justify right)))
  (property "Footprint" "Resistor_SMD:R_0603_1608Metric" (at 226.314 77.216 90) (effects (font (size 1.27 1.27)) (hide yes)))
  (property "Datasheet" "~" (at 227.33 77.47 0) (effects (font (size 1.27 1.27)) (hide yes)))
  (property "Description" "Resistor, US symbol" (at 227.33 77.47 0) (effects (font (size 1.27 1.27)) (hide yes)))
  (pin "1")
  (pin "2"))
 (symbol
  (lib_id "Jumper:Jumper_2_Bridged")
  (at 55.88 125.73 0)
  (unit 1)
  (exclude_from_sim no)
  (in_bom yes)
  (on_board yes)
  (dnp no)
  (fields_autoplaced yes)
  (property "Reference" "JP1" (at 55.88 120.65 0) (effects (font (size 1.27 1.27))))
  (property "Value" "Jumper_2_Bridged" (at 55.88 123.19 0) (effects (font (size 1.27 1.27))))
  (property "Footprint" "photoeye_pcb:3mm jumper" (at 55.88 125.73 0) (effects (font (size 1.27 1.27)) (hide yes)))
  (property "Datasheet" "~" (at 55.88 125.73 0) (effects (font (size 1.27 1.27)) (hide yes)))
  (property "Description" "Jumper, 2-pole, closed/bridged" (at 55.88 125.73 0) (effects (font (size 1.27 1.27)) (hide yes)))
  (pin "2")
  (pin "1"))
 (symbol
  (lib_id "power:GND")
  (at 99.06 100.33 0)
  (unit 1)
  (exclude_from_sim no)
  (in_bom yes)
  (on_board yes)
  (dnp no)
  (fields_autoplaced yes)
  (property "Reference" "#PWR03" (at 99.06 106.68 0) (effects (font (size 1.27 1.27)) (hide yes)))
  (property "Value" "GND" (at 99.06 105.41 0) (effects (font (size 1.27 1.27))))
  (property "Footprint" "" (at 99.06 100.33 0) (effects (font (size 1.27 1.27)) (hide yes)))
  (property "Datasheet" "" (at 99.06 100.33 0) (effects (font (size 1.27 1.27)) (hide yes)))
  (property "Description" "Power symbol creates a global label with name \"GND\" , ground" (at 99.06 100.33 0) (effects (font (size 1.27 1.27)) (hide yes)))
  (pin "1"))
 (symbol
  (lib_id "Device:LED")
  (at 227.33 90.17 90)
  (unit 1)
  (exclude_from_sim no)
  (in_bom yes)
  (on_board yes)
  (dnp no)
  (property "Reference" "D1" (at 232.918 91.694 90) (effects (font (size 1.27 1.27)) (justify right)))
  (property "Value" "RED_0603" (at 231.14 86.868 0) (effects (font (size 1.27 1.27)) (justify right)))
  (property "Footprint" "LED_SMD:LED_0603_1608Metric" (at 227.33 90.17 0) (effects (font (size 1.27 1.27)) (hide yes)))
  (property "Datasheet" "~" (at 227.33 90.17 0) (effects (font (size 1.27 1.27)) (hide yes)))
  (property "Description" "Light emitting diode" (at 227.33 90.17 0) (effects (font (size 1.27 1.27)) (hide yes)))
  (property "Sim.Pins" "1=K 2=A" (at 227.33 90.17 0) (effects (font (size 1.27 1.27)) (hide yes)))
  (pin "1")
  (pin "2"))
 (symbol
  (lib_id "power:GND")
  (at 238.76 99.06 0)
  (unit 1)
  (exclude_from_sim no)
  (in_bom yes)
  (on_board yes)
  (dnp no)
  (fields_autoplaced yes)
  (property "Reference" "#PWR08" (at 238.76 105.41 0) (effects (font (size 1.27 1.27)) (hide yes)))
  (property "Value" "GND" (at 238.76 104.14 0) (effects (font (size 1.27 1.27))))
  (property "Footprint" "" (at 238.76 99.06 0) (effects (font (size 1.27 1.27)) (hide yes)))
  (property "Datasheet" "" (at 238.76 99.06 0) (effects (font (size 1.27 1.27)) (hide yes)))
  (property "Description" "Power symbol creates a global label with name \"GND\" , ground" (at 238.76 99.06 0) (effects (font (size 1.27 1.27)) (hide yes)))
  (pin "1"))
 (symbol
  (lib_id "photoeye_PCB:RPR-220")
  (at 195.58 82.55 180)
  (unit 1)
  (exclude_from_sim no)
  (in_bom yes)
  (on_board yes)
  (dnp no)
  (fields_autoplaced yes)
  (property "Reference" "U2" (at 185.42 72.39 0) (effects (font (size 1.27 1.27))))
  (property "Value" "RPR-220" (at 185.42 74.93 0) (effects (font (size 1.27 1.27))))
  (property "Footprint" "photoeye_pcb:RPR220" (at 179.07 -12.37 0) (effects (font (size 1.27 1.27)) (justify left top) (hide yes)))
  (property "Datasheet" "https://fscdn.rohm.com/en/products/databook/datasheet/opto/optical_sensor/photosensor/rpr-220.pdf" (at 179.07 -112.37 0) (effects (font (size 1.27 1.27)) (justify left top) (hide yes)))
  (property "Description" "PHOTOINTERRUPTER REFL 6MM 800NM Reflective Optical Sensor 0.236\" (6mm) Radial - 4 Leads" (at 195.58 82.55 0) (effects (font (size 1.27 1.27)) (hide yes)))
  (property "Height" "6.7" (at 179.07 -312.37 0) (effects (font (size 1.27 1.27)) (justify left top) (hide yes)))
  (property "Mouser Part Number" "755-RPR-220" (at 179.07 -412.37 0) (effects (font (size 1.27 1.27)) (justify left top) (hide yes)))
  (property "Mouser Price/Stock" "https://www.mouser.co.uk/ProductDetail/ROHM-Semiconductor/RPR-220?qs=4kLU8WoGk0tYWaIenvZlYw%3D%3D" (at 179.07 -512.37 0) (effects (font (size 1.27 1.27)) (justify left top) (hide yes)))
  (property "Manufacturer_Name" "ROHM Semiconductor" (at 179.07 -612.37 0) (effects (font (size 1.27 1.27)) (justify left top) (hide yes)))
  (property "Manufacturer_Part_Number" "RPR-220" (at 179.07 -712.37 0) (effects (font (size 1.27 1.27)) (justify left top) (hide yes)))
  (pin "3")
  (pin "1")
  (pin "4")
  (pin "2"))
 (symbol
  (lib_name "Conn_01x03_3")
  (lib_id "Connector_Generic:Conn_01x03")
  (at 52.07 66.04 90)
  (unit 1)
  (exclude_from_sim no)
  (in_bom yes)
  (on_board yes)
  (dnp no)
  (property "Reference" "J1" (at 57.404 66.548 90) (effects (font (size 1.27 1.27)) (justify right)))
  (property "Value" "B3B-PH-SM4-TB(LF)(SN)" (at 39.116 63.5 90) (effects (font (size 1.27 1.27)) (justify right)))
  (property "Footprint" "Connector_JST:JST_PH_B3B-PH-SM4-TB_1x03-1MP_P2.00mm_Vertical" (at 52.07 66.04 0) (effects (font (size 1.27 1.27)) (hide yes)))
  (property "Datasheet" "~" (at 52.07 66.04 0) (effects (font (size 1.27 1.27)) (hide yes)))
  (property "Description" "Generic connector, single row, 01x03, script generated (kicad-library-utils/schlib/autogen/connector/)" (at 52.07 66.04 0) (effects (font (size 1.27 1.27)) (hide yes)))
  (pin "2")
  (pin "1")
  (pin "3")
  (pin "MP"))
 (symbol
  (lib_id "power:+3.3V")
  (at 204.47 66.04 0)
  (unit 1)
  (exclude_from_sim no)
  (in_bom yes)
  (on_board yes)
  (dnp no)
  (fields_autoplaced yes)
  (property "Reference" "#PWR06" (at 204.47 69.85 0) (effects (font (size 1.27 1.27)) (hide yes)))
  (property "Value" "+3.3V" (at 204.47 60.96 0) (effects (font (size 1.27 1.27))))
  (property "Footprint" "" (at 204.47 66.04 0) (effects (font (size 1.27 1.27)) (hide yes)))
  (property "Datasheet" "" (at 204.47 66.04 0) (effects (font (size 1.27 1.27)) (hide yes)))
  (property "Description" "Power symbol creates a global label with name \"+3.3V\"" (at 204.47 66.04 0) (effects (font (size 1.27 1.27)) (hide yes)))
  (pin "1"))
 (symbol
  (lib_id "power:+3.3V")
  (at 41.91 121.92 0)
  (unit 1)
  (exclude_from_sim no)
  (in_bom yes)
  (on_board yes)
  (dnp no)
  (fields_autoplaced yes)
  (property "Reference" "#PWR09" (at 41.91 125.73 0) (effects (font (size 1.27 1.27)) (hide yes)))
  (property "Value" "+3.3V" (at 41.91 116.84 0) (effects (font (size 1.27 1.27))))
  (property "Footprint" "" (at 41.91 121.92 0) (effects (font (size 1.27 1.27)) (hide yes)))
  (property "Datasheet" "" (at 41.91 121.92 0) (effects (font (size 1.27 1.27)) (hide yes)))
  (property "Description" "Power symbol creates a global label with name \"+3.3V\"" (at 41.91 121.92 0) (effects (font (size 1.27 1.27)) (hide yes)))
  (pin "1"))
 (symbol
  (lib_id "power:+3.3V")
  (at 68.58 121.92 0)
  (unit 1)
  (exclude_from_sim no)
  (in_bom yes)
  (on_board yes)
  (dnp no)
  (fields_autoplaced yes)
  (property "Reference" "#PWR012" (at 68.58 125.73 0) (effects (font (size 1.27 1.27)) (hide yes)))
  (property "Value" "+3.3V" (at 68.58 116.84 0) (effects (font (size 1.27 1.27))))
  (property "Footprint" "" (at 68.58 121.92 0) (effects (font (size 1.27 1.27)) (hide yes)))
  (property "Datasheet" "" (at 68.58 121.92 0) (effects (font (size 1.27 1.27)) (hide yes)))
  (property "Description" "Power symbol creates a global label with name \"+3.3V\"" (at 68.58 121.92 0) (effects (font (size 1.27 1.27)) (hide yes)))
  (pin "1"))
 (symbol
  (lib_name "Conn_01x03_3")
  (lib_id "Connector_Generic:Conn_01x03")
  (at 264.16 78.74 90)
  (unit 1)
  (exclude_from_sim no)
  (in_bom yes)
  (on_board yes)
  (dnp no)
  (property "Reference" "J2" (at 269.494 79.248 90) (effects (font (size 1.27 1.27)) (justify right)))
  (property "Value" "B3B-PH-SM4-TB(LF)(SN)" (at 251.206 76.2 90) (effects (font (size 1.27 1.27)) (justify right)))
  (property "Footprint" "Connector_JST:JST_PH_B3B-PH-SM4-TB_1x03-1MP_P2.00mm_Vertical" (at 264.16 78.74 0) (effects (font (size 1.27 1.27)) (hide yes)))
  (property "Datasheet" "~" (at 264.16 78.74 0) (effects (font (size 1.27 1.27)) (hide yes)))
  (property "Description" "Generic connector, single row, 01x03, script generated (kicad-library-utils/schlib/autogen/connector/)" (at 264.16 78.74 0) (effects (font (size 1.27 1.27)) (hide yes)))
  (pin "2")
  (pin "1")
  (pin "3")
  (pin "MP"))
 (symbol
  (lib_id "power:+3.3V")
  (at 257.81 91.44 180)
  (unit 1)
  (exclude_from_sim no)
  (in_bom yes)
  (on_board yes)
  (dnp no)
  (fields_autoplaced yes)
  (property "Reference" "#PWR011" (at 257.81 87.63 0) (effects (font (size 1.27 1.27)) (hide yes)))
  (property "Value" "+3.3V" (at 257.81 96.52 0) (effects (font (size 1.27 1.27))))
  (property "Footprint" "" (at 257.81 91.44 0) (effects (font (size 1.27 1.27)) (hide yes)))
  (property "Datasheet" "" (at 257.81 91.44 0) (effects (font (size 1.27 1.27)) (hide yes)))
  (property "Description" "Power symbol creates a global label with name \"+3.3V\"" (at 257.81 91.44 0) (effects (font (size 1.27 1.27)) (hide yes)))
  (pin "1"))
 (symbol
  (lib_id "power:+3.3V")
  (at 137.16 72.39 0)
  (unit 1)
  (exclude_from_sim no)
  (in_bom yes)
  (on_board yes)
  (dnp no)
  (fields_autoplaced yes)
  (property "Reference" "#PWR04" (at 137.16 76.2 0) (effects (font (size 1.27 1.27)) (hide yes)))
  (property "Value" "+3.3V" (at 137.16 67.31 0) (effects (font (size 1.27 1.27))))
  (property "Footprint" "" (at 137.16 72.39 0) (effects (font (size 1.27 1.27)) (hide yes)))
  (property "Datasheet" "" (at 137.16 72.39 0) (effects (font (size 1.27 1.27)) (hide yes)))
  (property "Description" "Power symbol creates a global label with name \"+3.3V\"" (at 137.16 72.39 0) (effects (font (size 1.27 1.27)) (hide yes)))
  (pin "1"))
 (symbol
  (lib_id "power:GND")
  (at 185.42 105.41 0)
  (unit 1)
  (exclude_from_sim no)
  (in_bom yes)
  (on_board yes)
  (dnp no)
  (fields_autoplaced yes)
  (property "Reference" "#PWR05" (at 185.42 111.76 0) (effects (font (size 1.27 1.27)) (hide yes)))
  (property "Value" "GND" (at 185.42 110.49 0) (effects (font (size 1.27 1.27))))
  (property "Footprint" "" (at 185.42 105.41 0) (effects (font (size 1.27 1.27)) (hide yes)))
  (property "Datasheet" "" (at 185.42 105.41 0) (effects (font (size 1.27 1.27)) (hide yes)))
  (property "Description" "Power symbol creates a global label with name \"GND\" , ground" (at 185.42 105.41 0) (effects (font (size 1.27 1.27)) (hide yes)))
  (pin "1"))
 (symbol
  (lib_id "power:+3.3V")
  (at 219.71 95.25 0)
  (unit 1)
  (exclude_from_sim no)
  (in_bom yes)
  (on_board yes)
  (dnp no)
  (fields_autoplaced yes)
  (property "Reference" "#PWR07" (at 219.71 99.06 0) (effects (font (size 1.27 1.27)) (hide yes)))
  (property "Value" "+3.3V" (at 219.71 90.17 0) (effects (font (size 1.27 1.27))))
  (property "Footprint" "" (at 219.71 95.25 0) (effects (font (size 1.27 1.27)) (hide yes)))
  (property "Datasheet" "" (at 219.71 95.25 0) (effects (font (size 1.27 1.27)) (hide yes)))
  (property "Description" "Power symbol creates a global label with name \"+3.3V\"" (at 219.71 95.25 0) (effects (font (size 1.27 1.27)) (hide yes)))
  (pin "1"))
 (symbol
  (lib_id "Device:LED")
  (at 238.76 90.17 90)
  (unit 1)
  (exclude_from_sim no)
  (in_bom yes)
  (on_board yes)
  (dnp no)
  (property "Reference" "D2" (at 244.094 91.948 90) (effects (font (size 1.27 1.27)) (justify right)))
  (property "Value" "GREEN_0603" (at 242.57 85.852 0) (effects (font (size 1.27 1.27)) (justify right)))
  (property "Footprint" "LED_SMD:LED_0603_1608Metric" (at 238.76 90.17 0) (effects (font (size 1.27 1.27)) (hide yes)))
  (property "Datasheet" "~" (at 238.76 90.17 0) (effects (font (size 1.27 1.27)) (hide yes)))
  (property "Description" "Light emitting diode" (at 238.76 90.17 0) (effects (font (size 1.27 1.27)) (hide yes)))
  (property "Sim.Pins" "1=K 2=A" (at 238.76 90.17 0) (effects (font (size 1.27 1.27)) (hide yes)))
  (pin "1")
  (pin "2"))
 (sheet_instances
  (path ""
   (page "1")))
 (embedded_fonts no))
